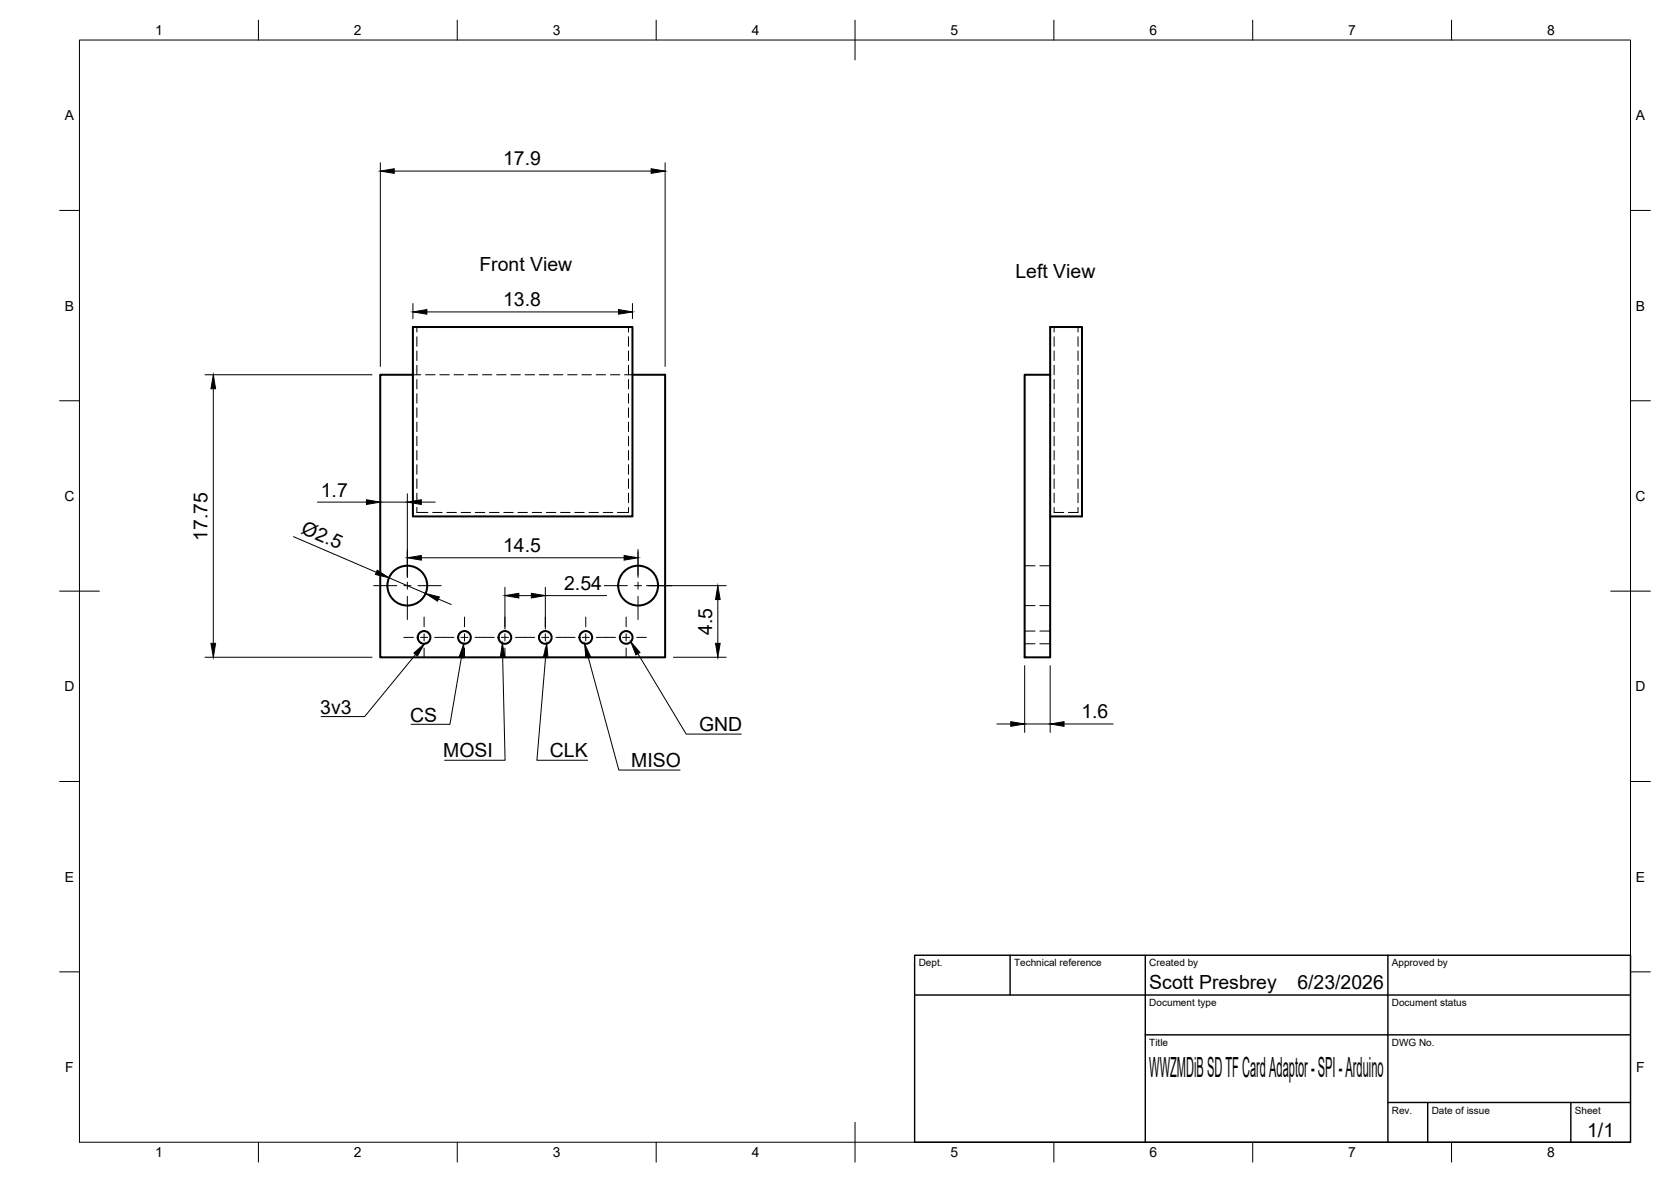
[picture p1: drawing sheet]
<svg xmlns="http://www.w3.org/2000/svg" width="420mm" height="297mm" viewBox="0 0 420 297" stroke-linecap="round" stroke-linejoin="round" font-family="sans-serif">
<!-- layer: Visible -->
<g fill="none" stroke="#000" stroke-width=".51">
<path d="M103.8 94.2h-8.2v71h71.6v-71h-8.2M103.8 82.2h55.2v47.6h-55.2zM257.6 94.2h6.5v71h-6.5zM264.1 94.2v-12h8v47.6h-8"/>
<circle cx="102.4" cy="147.2" r="5"/>
<circle cx="160.5" cy="147.2" r="5"/>
<circle cx="106.6" cy="160.2" r="1.6"/>
<circle cx="116.8" cy="160.2" r="1.6"/>
<circle cx="126.9" cy="160.2" r="1.6"/>
<circle cx="137.1" cy="160.2" r="1.6"/>
<circle cx="147.3" cy="160.2" r="1.6"/>
<circle cx="157.4" cy="160.2" r="1.6"/>
</g>
<!-- layer: Hidden -->
<g fill="none" stroke="#000" stroke-width=".25">
<path d="M103.8 94.2h2M104.8 82.2v1.2M104.8 84.6v2.4M104.8 88.2v2.4M104.8 91.8v2.4M104.8 95.4v2.3M104.8 98.9v2.4M107 94.2h2.4M110.6 94.2h2.4M114.2 94.2h2.3M117.7 94.2h2.4M121.3 94.2h2.4"/>
<path d="M124.9 94.2h2.4M128.4 94.2h2.4M132 94.2h2.4M135.6 94.2h2.4M139.2 94.2h2.3M142.7 94.2h2.4M146.3 94.2h2.4M149.9 94.2h2.4M153.5 94.2h2.4M157 94.2h2M158 82.2v1.2M158 84.6v2.4"/>
<path d="M158 88.2v2.4M158 91.8v2.4M158 95.4v2.3M158 98.9v2.4M265 82.2v1.2M265 84.6v2.4M265 88.2v2.4M265 91.8v2.4M265 95.4v2.3M265 98.9v2.4M271.1 82.2v1.2M271.1 84.6v2.4"/>
<path d="M271.1 88.2v2.4M271.1 91.8v2.4M271.1 95.4v2.3M271.1 98.9v2.4M104.8 102.5v2.4M104.8 106.1v2.4M104.8 109.7v2.3M104.8 113.2v2.4M104.8 116.8v2.4M158 102.5v2.4M158 106.1v2.4M158 109.7v2.3"/>
<path d="M158 113.2v2.4M158 116.8v2.4M265 102.5v2.4M265 106.1v2.4M265 109.7v2.3M265 113.2v2.4M265 116.8v2.4M271.1 102.5v2.4M271.1 106.1v2.4M271.1 109.7v2.3M271.1 113.2v2.4M271.1 116.8v2.4"/>
<path d="M104.8 127.5v1.3h2.8M104.8 120.4v2.4M104.8 123.9v2.4M108.8 128.8h2.4M112.4 128.8h2.3M116 128.8h2.3M119.5 128.8h2.4M123.1 128.8h2.4M126.7 128.8h2.3M130.2 128.8h2.4M133.8 128.8h2.4M137.4 128.8h2.4"/>
<path d="M140.9 128.8h2.4M144.5 128.8h2.4M148.1 128.8h2.4M151.7 128.8h2.4M158 120.4v2.4M158 123.9v2.4M158 127.5v1.3h-2.8M265 127.5v1.3h2.5M265 120.4v2.4M265 123.9v2.4M271.1 127.5v1.3h-2.5M271.1 120.4v2.4"/>
<path d="M271.1 123.9v2.4M257.6 152.2h2.6M257.6 142.2h2.6M257.6 158.6h2.6M261.5 152.2h2.6M261.5 142.2h2.6M261.5 158.6h2.6M257.6 161.8h2.6M261.5 161.8h2.6"/>
</g>
<!-- layer: BORDER -->
<g fill="none" stroke="#000" stroke-width=".25">
<path d="M20 10.1h390v276.9h-390zM65 5.1v5M115 5.1v5M165 5.1v5M215 5.1v10M265 5.1v5M315 5.1v5M365 5.1v5M15 52.9h5M410 52.9h5M15 100.7h5M410 100.7h5"/>
<path d="M15 148.6h10M405 148.6h10M15 196.4h5M410 196.4h5M15 244.2h5M410 244.2h5M65 287v5M115 287v5M165 287v5M215 282.1v9.9M265 287v5M315 287v5"/>
<path d="M365 287v5"/>
</g>
<!-- layer: TITLEBLOCK -->
<path d="M230 240.1h180v46.9h-180zM230 250h180M254 240.1v9.9M288 240.1v46.9M349 240.1v46.9M288 260.1h122M349 277.1h61M359 277.1v9.9M395 277.1v9.9" fill="none" stroke="#000" stroke-width=".36"/>
<!-- layer: Smart Centers -->
<g fill="none" stroke="#000" stroke-width=".25">
<path d="M102.4 138.7v5.8M160.4 138.7v5.8M93.9 147.2h5.9M101.5 147.2h1.8M102.4 146.3v1.8M102.4 149.9v5.8M105.1 147.2h5.8M106.6 155.1v2.4M106.6 159.3v1.8M116.8 155.1v2.4M116.8 159.3v1.8M127 155.1v2.4"/>
<path d="M127 159.3v1.8M137.1 155.1v2.4M137.1 159.3v1.8M147.3 155.1v2.4M147.3 159.3v1.8M151.9 147.2h5.9M157.4 155.1v2.4M157.4 159.3v1.8M159.5 147.2h1.8M160.4 146.3v1.8M160.4 149.9v5.8M163.1 147.2h5.8"/>
<path d="M101.5 160.2h2.4M105.7 160.2h1.8M106.6 162.9v2.4M109.3 160.2h4.8M115.9 160.2h1.8M116.8 162.9v2.4M119.5 160.2h4.8M126 160.2h1.8M127 162.9v2.4M129.6 160.2h4.8M136.2 160.2h1.8M137.1 162.9v2.4"/>
<path d="M139.8 160.2h4.8M146.4 160.2h1.8M147.3 162.9v2.4M149.9 160.2h4.8M156.5 160.2h1.8M157.4 162.9v2.4M160.1 160.2h2.4"/>
</g>
<!-- layer: Leaders -->
<path d="M104.1 164.1l2.6-2.3-1.7 3.1zM116.6 161.8v3.5l-1.2-.2zM126.3 161.6l.7 3.5h-1.2zM137.5 161.7l.3 3.6-1.2-.1zM147 161.8l1.5 3.2-1.2 .3zM158.6 161.3l2.3 2.7-1 .6z" fill="#000" stroke="#000" stroke-width=".25"/>
<path d="M104.5 164.5l-12.8 15.6h-11M116 165.2l-2.9 16.8h-9.7M126.4 165.1l.6 26h-15.2M137.2 165.2l-2.2 25.9h12.7M147.9 165.1l7.7 28.4h15.4M160.4 164.3l12.1 20.2h13.9" fill="none" stroke="#000" stroke-width=".25"/>
<!-- layer: FD_Dimensions -->
<g fill="none" stroke="#000" stroke-width=".25">
<path d="M95.6 40.9v51.2M99.1 43h64.6M167.2 40.9v51.2M103.8 76.3v3.8M107.3 78.4h48.2M159 76.3v3.8M51.5 94.2h42M53.6 97.7v64M73.8 134.9l20.8 8.9M79.8 126.2h12.3M95.6 126.6v1.7M95.6 126.2h6.8"/>
<path d="M102.4 124.1v21M105.9 126.2h3.5M160.4 138.1v7M97.8 145.2l9.2 3.9M105.9 140.2h51M110.2 150.5l3.3 1.4M127 147.6v10.5M130.5 149.7h3.1M137.1 147.6v10.5M137.1 149.7h15.4M162.5 147.2h20.1M180.5 150.7v11"/>
<path d="M51.5 165.2h42M169.3 165.2h13.3M257.6 167.3v16.8M264.1 167.3v16.8M250.7 181.9h3.4M257.6 181.9h6.5M267.5 181.9h12.4"/>
</g>
<g fill="#000" stroke="#000" stroke-width=".25">
<path d="M95.6 43l3.5-.6v1.2zM163.7 42.4l3.5 .6-3.5 .6zM103.8 78.4l3.5-.6v1.2zM155.5 77.8l3.5 .6-3.5 .6zM53.6 94.2l.6 3.5h-1.2zM92.1 125.6l3.5 .6-3.5 .6zM102.4 126.2l3.5-.6v1.2zM102.4 140.2l3.5-.6v1.2zM156.9 139.6l3.5 .6-3.5 .6zM94.8 143.3l3 1.9-3.4-.8zM107 149.1l3.5 .9-.5 1.1zM127 149.7l3.5-.6v1.2z"/>
<path d="M133.6 149.1l3.5 .6-3.5 .6zM180.5 147.2l.6 3.5h-1.2zM53 161.7h1.2l-.6 3.5zM179.9 161.7h1.2l-.6 3.5zM254.1 181.4l3.5 .5-3.5 .6zM264.1 181.9l3.4-.5v1.1z"/>
</g>
<text font-size="7" x="289" y="270.6">WWZMDiB SD TF Card Adaptor - SPI - Arduino</text>
<g font-size="4.9">
<text x="126.5" y="41.5">17.9</text>
<text x="120.5" y="68">Front View</text>
<text x="255.3" y="70">Left View</text>
<text x="126.5" y="76.9">13.8</text>
<text x="80.7" y="124.8">1.7</text>
<text x="52.2" y="136" transform="rotate(-90 52.2 136)">17.75</text>
<text x="75.5" y="133.9" transform="rotate(23 75.5 133.9)">Ø2.5</text>
<text x="126.5" y="138.7">14.5</text>
<text x="141.9" y="148.2">2.54</text>
<text x="179" y="159.5" transform="rotate(-90 179 159.5)">4.5</text>
<text x="80.5" y="179.4">3v3</text>
<text x="103.1" y="181.3">CS</text>
<text x="175.8" y="183.8">GND</text>
<text x="271.9" y="180.5">1.6</text>
<text x="111.4" y="190.4">MOSI</text>
<text x="138.3" y="190.4">CLK</text>
<text x="158.7" y="192.8">MISO</text>
<text x="289" y="248.5">Scott Presbrey</text>
<text x="326.2" y="248.5">6/23/2026</text>
<text x="399.1" y="285.7">1/1</text>
</g>
<g font-size="3.5">
<text x="39" y="8.8">1</text>
<text x="89" y="8.8">2</text>
<text x="139" y="8.8">3</text>
<text x="189" y="8.8">4</text>
<text x="239" y="8.8">5</text>
<text x="289" y="8.8">6</text>
<text x="339" y="8.8">7</text>
<text x="389" y="8.8">8</text>
<text x="16.3" y="30.2">A</text>
<text x="411.3" y="30.2">A</text>
<text x="16.3" y="78">B</text>
<text x="411.3" y="78">B</text>
<text x="16.2" y="125.9">C</text>
<text x="411.2" y="125.9">C</text>
<text x="16.2" y="173.7">D</text>
<text x="411.2" y="173.7">D</text>
<text x="16.3" y="221.6">E</text>
<text x="411.3" y="221.6">E</text>
<text x="16.4" y="269.4">F</text>
<text x="411.4" y="269.4">F</text>
<text x="39" y="290.8">1</text>
<text x="89" y="290.8">2</text>
<text x="139" y="290.8">3</text>
<text x="189" y="290.8">4</text>
<text x="239" y="290.8">5</text>
<text x="289" y="290.8">6</text>
<text x="339" y="290.8">7</text>
<text x="389" y="290.8">8</text>
</g>
<g font-size="2.5">
<text x="231" y="242.9">Dept.</text>
<text x="255" y="242.9">Technical reference</text>
<text x="289" y="242.9">Created by</text>
<text x="350" y="242.9">Approved by</text>
<text x="289" y="252.8">Document type</text>
<text x="350" y="252.8">Document status</text>
<text x="289" y="262.9">Title</text>
<text x="350" y="262.9">DWG No.</text>
<text x="350" y="279.9">Rev.</text>
<text x="360" y="279.9">Date of issue</text>
<text x="396" y="279.9">Sheet</text>
</g>
</svg>
